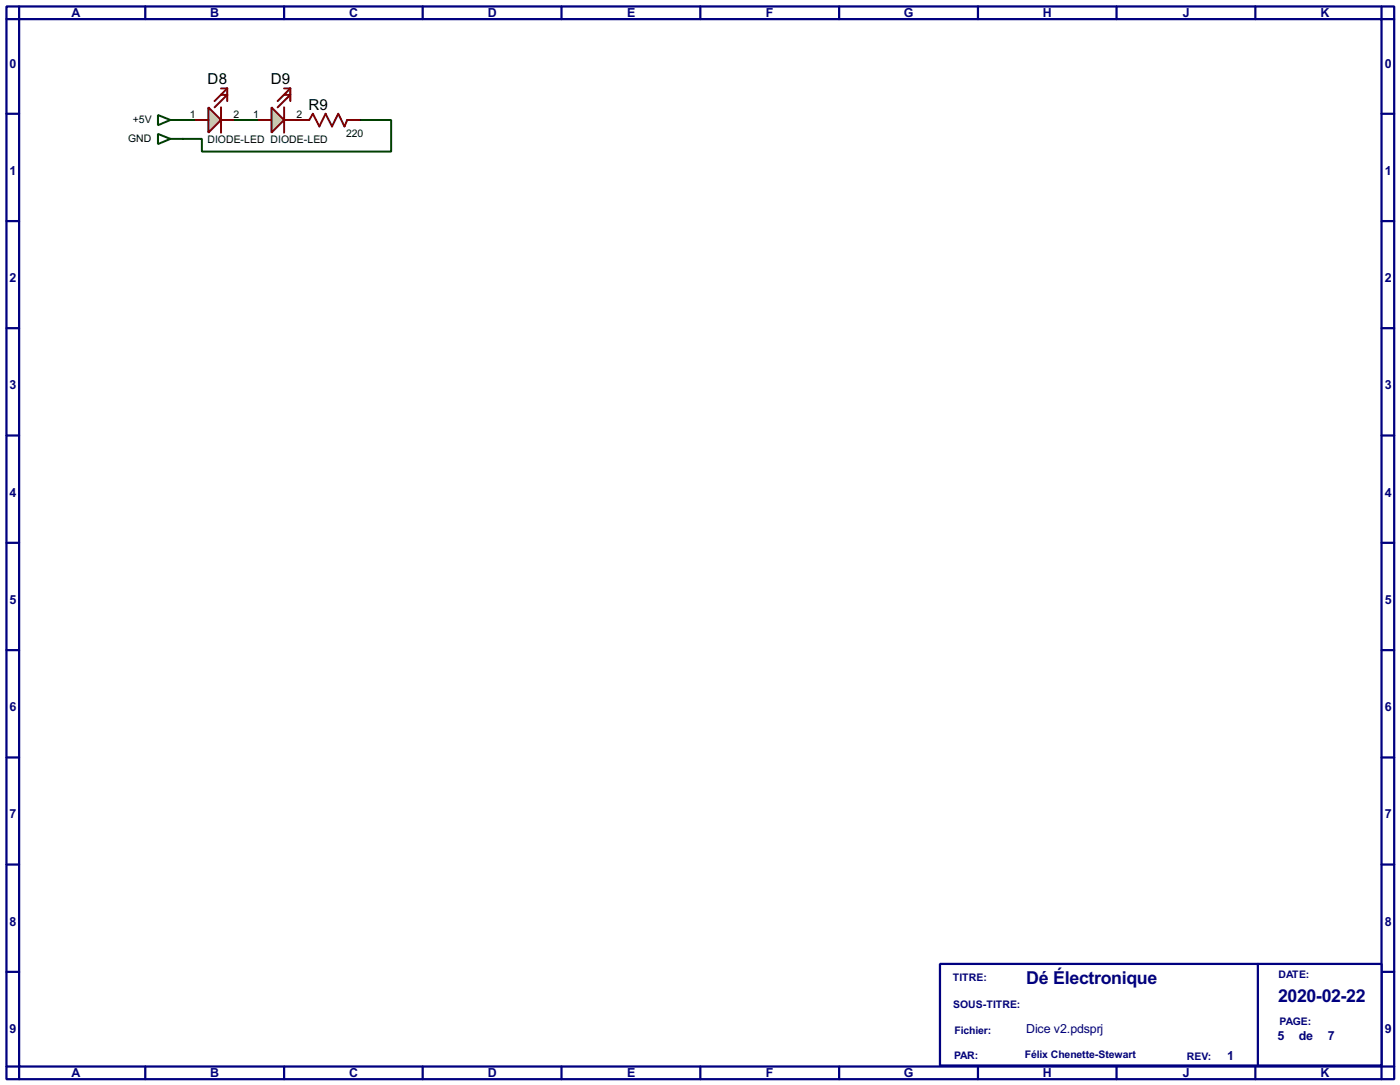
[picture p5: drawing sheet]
<svg xmlns="http://www.w3.org/2000/svg" width="282mm" height="218mm" viewBox="0 0 282 218" stroke-linecap="round" stroke-linejoin="round" font-family="sans-serif">
<g fill="none" stroke="#000080" stroke-width=".45">
<path d="M1.3 1.3h279.4v215.9h-279.4zM3.9 3.9h274.3v210.8h-274.3zM3.9 1.3v2.6h-2.6M29.3 1.3v2.6M57.2 1.3v2.6M85.1 1.3v2.6M113.1 1.3v2.6M141 1.3v2.6M169 1.3v2.6M196.9 1.3v2.6M224.8 1.3v2.6M252.8 1.3v2.6"/>
<path d="M278.2 1.3v2.6h2.5M1.3 22.9h2.6M278.2 22.9h2.5M1.3 44.5h2.6M278.2 44.5h2.5M1.3 66.1h2.6M278.2 66.1h2.5M1.3 87.7h2.6M278.2 87.7h2.5M1.3 109.3h2.6M278.2 109.3h2.5M1.3 130.9h2.6"/>
<path d="M278.2 130.9h2.5M1.3 152.5h2.6M278.2 152.5h2.5M1.3 174h2.6M278.2 174h2.5M1.3 195.6h2.6M278.2 195.6h2.5M1.3 214.7h2.6v2.5M29.3 214.7v2.5M57.2 214.7v2.5M85.1 214.7v2.5M113.1 214.7v2.5"/>
<path d="M141 214.7v2.5M169 214.7v2.5M196.9 214.7v2.5M224.8 214.7v2.5M252.8 214.7v2.5M280.7 214.7h-2.5v2.5"/>
</g>
<path d="M189.3 194h88.9v20.5h-88.9z" fill="#fff" stroke="#000080" stroke-width=".45"/>
<path d="M253.3 194v20.5" fill="none" stroke="#000080" stroke-width=".45"/>
<path d="M47 24.2h5.1" fill="none" stroke="#004000" stroke-width=".4"/>
<circle cx="59.7" cy="24.2" r=".2" fill="#004000"/>
<path d="M36.9 24.2h2.5M72.4 24.2h6.4v6.3h-38.1v-2.5h-3.8" fill="none" stroke="#004000" stroke-width=".4"/>
<path d="M42 21.6l2.5 2.6-2.5 2.5z" fill="#c8c8aa" stroke="#800000" stroke-width=".4"/>
<path d="M44.5 19.1h1.3l-2.6 2.5M44.5 17.8h1.3M45.8 17.8l-2.6 2.6M45.8 17.8v2.6M39.4 24.2h2.6M44.5 21.6v5.1M44.5 24.2h2.5M59.7 24.2h2.6l.7-1.3 1.3 2.6 1.3-2.6 1.3 2.6 1.2-2.6 1.3 2.6 .5-1.3h2.5" fill="none" stroke="#800000" stroke-width=".4"/>
<path d="M54.7 21.6l2.5 2.6-2.5 2.5z" fill="#c8c8aa" stroke="#800000" stroke-width=".4"/>
<path d="M57.2 19.1h1.3l-2.6 2.5M57.2 17.8h1.3M58.5 17.8l-2.6 2.6M58.5 17.8v2.6M52.1 24.2h2.6M57.2 21.6v5.1M57.2 24.2h2.5" fill="none" stroke="#800000" stroke-width=".4"/>
<path d="M31.8 23.2l2.5 1-2.5 1zM31.8 27l2.5 1-2.5 1zM34.3 24.2h2.6M34.3 28h2.6" fill="none" stroke="#004000" stroke-width=".4"/>
<g font-size="4" fill="#000080">
<text x="206.6" y="198">Dé Électronique</text>
<text x="257.4" y="201.7">2020-02-22</text>
</g>
<g font-size="3.4">
<text x="41.8" y="17">D8</text>
<text x="54.5" y="17">D9</text>
<text x="62.1" y="22.1">R9</text>
</g>
<g font-size="2.8" fill="#000080">
<text x="14.4" y="3.4">A</text>
<text x="42.3" y="3.4">B</text>
<text x="70.3" y="3.4">C</text>
<text x="98.2" y="3.4">D</text>
<text x="126.2" y="3.4">E</text>
<text x="154.2" y="3.4">F</text>
<text x="181.9" y="3.4">G</text>
<text x="210" y="3.4">H</text>
<text x="238.1" y="3.4">J</text>
<text x="265.9" y="3.4">K</text>
<text x="1.9" y="13.6">0</text>
<text x="278.8" y="13.6">0</text>
<text x="1.9" y="35.2">1</text>
<text x="278.8" y="35.2">1</text>
<text x="1.9" y="56.8">2</text>
<text x="278.8" y="56.8">2</text>
<text x="1.9" y="78.3">3</text>
<text x="278.8" y="78.3">3</text>
<text x="1.9" y="100">4</text>
<text x="278.8" y="100">4</text>
<text x="1.9" y="121.6">5</text>
<text x="278.8" y="121.6">5</text>
<text x="1.9" y="143.1">6</text>
<text x="278.8" y="143.1">6</text>
<text x="1.9" y="164.7">7</text>
<text x="278.8" y="164.7">7</text>
<text x="1.9" y="186.3">8</text>
<text x="278.8" y="186.3">8</text>
<text x="1.9" y="207.9">9</text>
<text x="206.6" y="208">Dice v2.pdsprj</text>
<text x="257.2" y="209.4">5</text>
<text x="261.5" y="209.4">de</text>
<text x="267.4" y="209.4">7</text>
<text x="278.8" y="207.9">9</text>
<text x="247.1" y="213.4">1</text>
<text x="14.4" y="216.8">A</text>
<text x="42.3" y="216.8">B</text>
<text x="70.3" y="216.8">C</text>
<text x="98.2" y="216.8">D</text>
<text x="126.2" y="216.8">E</text>
<text x="154.2" y="216.8">F</text>
<text x="181.9" y="216.8">G</text>
<text x="210" y="216.8">H</text>
<text x="238.1" y="216.8">J</text>
<text x="265.9" y="216.8">K</text>
</g>
<g font-size="2.4">
<text x="38.3" y="23.7">1</text>
<text x="47" y="23.7">2</text>
<text x="51" y="23.7">1</text>
<text x="59.7" y="23.7">2</text>
<text x="25.8" y="28.6">GND</text>
<text x="26.8" y="24.8">+5V</text>
<text x="41.8" y="28.8">DIODE-LED DIODE-LED</text>
<text x="69.7" y="27.5">220</text>
</g>
<g font-size="2.4" fill="#000080">
<text x="191.8" y="197.5">TITRE:</text>
<text x="257.4" y="196.9">DATE:</text>
<text x="191.9" y="202.8">SOUS-TITRE:</text>
<text x="192.2" y="208.2">Fichier:</text>
<text x="257.6" y="206.3">PAGE:</text>
<text x="192.1" y="213.2">PAR:</text>
<text x="206.3" y="213">Félix Chenette-Stewart</text>
<text x="238.9" y="213.3">REV:</text>
</g>
</svg>
